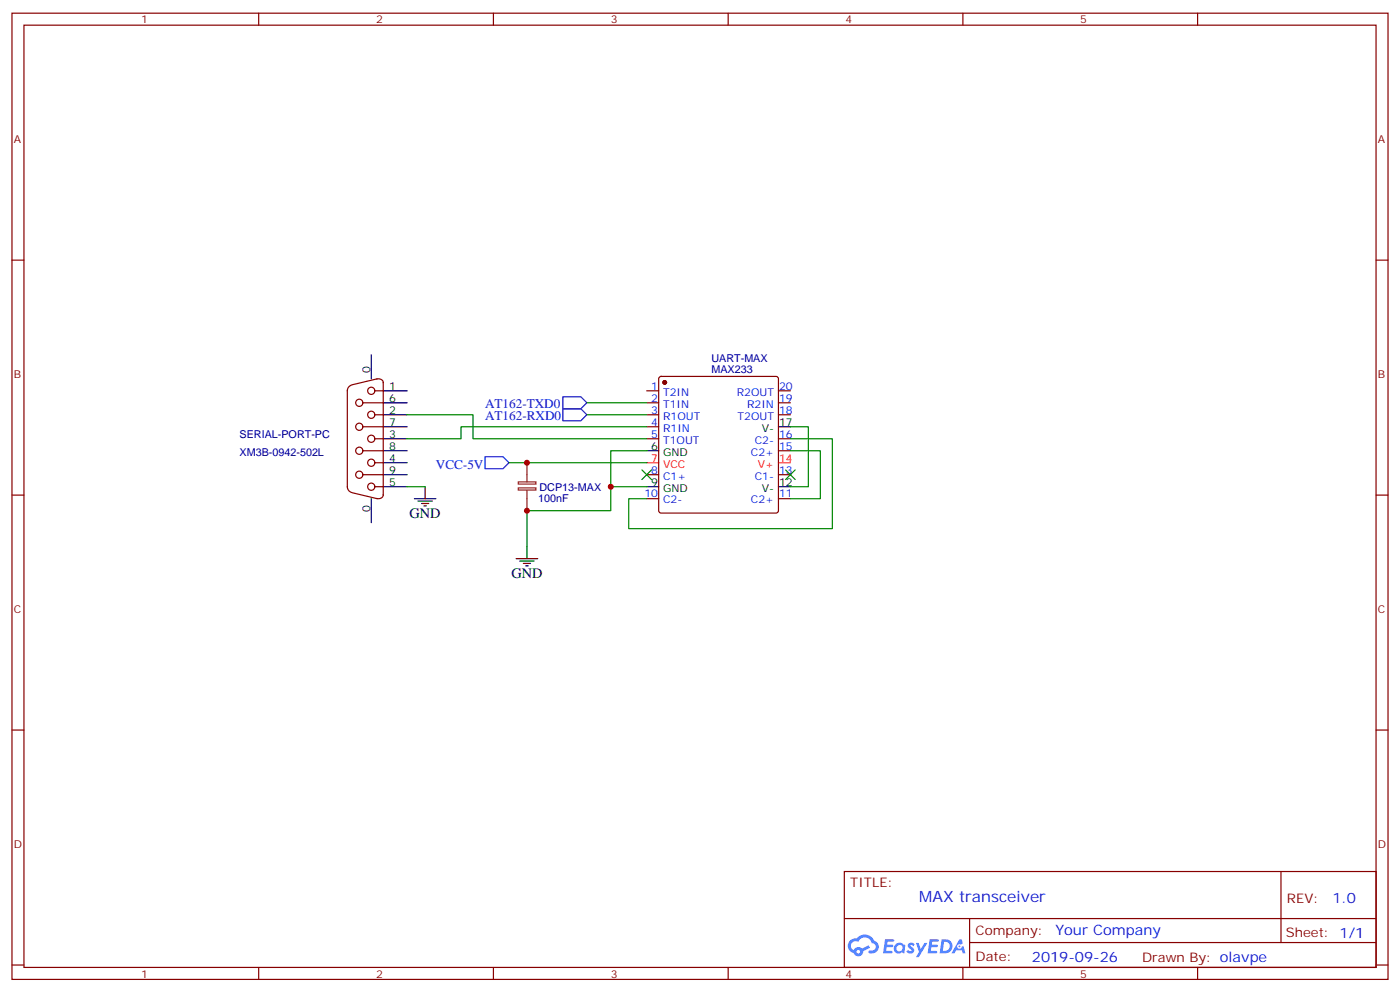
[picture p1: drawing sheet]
<svg xmlns="http://www.w3.org/2000/svg" width="412mm" height="292mm" viewBox="0 0 412 292" stroke-linecap="round" stroke-linejoin="round" font-family="sans-serif">
<g fill="none" stroke="#870000" stroke-width=".35">
<path d="M3.5 3.9h405.4v284.3h-405.4zM7.1 7.4h398.2v277.3h-398.2zM76.2 3.9v3.5M145.3 3.9v3.5M214.5 3.9v3.5M283.6 3.9v3.5M352.8 3.9v3.5M3.5 76.6h3.6M405.3 76.6h3.6M3.5 145.7h3.6M405.3 145.7h3.6M3.5 214.8h3.6"/>
<path d="M405.3 214.8h3.6M248.7 256.5h156.6v28.2h-156.6zM377.3 256.5v20.9M248.7 270.3h156.5M285.6 277.4h119.6M285.6 270.3v14.1M3.5 284h3.6M76.2 284.7v3.5M145.3 284.7v3.5M214.5 284.7v3.5M283.6 284.7v3.5M352.8 284.7v3.5"/>
<path d="M405.3 284h3.6"/>
</g>
<g fill="#5487ff">
<path d="M267.7 277.6a1.22 1.22 0 0 1 1.7 .3l-.4 .6a.47 .47 0 0 0-.3-.4 .47 .47 0 0 0-.5 .2l.1 .2a1.14 1.14 0 0 1 .8 1.8 1.14 1.14 0 0 1-1.9-.1l-.2-.1 .5-.6 .7 .4a.29 .29 0 0 0 .3-.2 .29 .29 0 0 0-.2-.3 1.04 1.04 0 0 1-.6-1.8z"/>
<path d="M260.7 276.4h2.4l.3 .2-.2 .5h-1.8l-.1 .9h1.5l.3 .4-.3 .3h-1.6l-.2 1.1 1.7 .1 .2 .3-.2 .3-2.6 .1z"/>
<path d="M273.8 276.4h2.4l.3 .2-.1 .5h-1.8l-.2 .9h1.6l.3 .4-.4 .3h-1.6l-.1 1.1 1.7 .1 .2 .3-.2 .3h-2.6z"/>
<path d="M282.6 276.4h.7l.3 1.3-.6 .3a.69 .69 0 0 0-1 .2 .69 .69 0 0 0 .4 1 .69 .69 0 0 0 .9-.6l.5-.3 .6 2.2h-.8l-.2-.8h-1.8l-.5 .8h-.8z"/>
<path d="M269.8 277.5h.8l.6 1.8 1.1-1.8h.9l-2.6 4.2h-.8l.9-1.6z"/>
<path d="M277.4 276.4l-.6 4.2h1.3a2.11 2.11 0 0 0 2.5-2.2 2.11 2.11 0 0 0-2.5-2zM278.1 277.1a1.39 1.39 0 0 1 1.7 1.5 1.39 1.39 0 0 1-1.8 1.2h-.3z"/>
<path d="M263.7 278a1.54 1.54 0 0 0-.1 2.2 1.54 1.54 0 0 0 2.2 .1l.6 .3 .3-2.3-.2-.3h-.4a1.49 1.49 0 0 0-2.4 0zM264 279a.94 .94 0 0 1 1.8 0 .94 .94 0 0 1-1.8 0z"/>
<path d="M250.4 276.8a2.18 2.18 0 0 0 1.1 3.7 1.44 1.44 0 0 0 1.6 .9 1.44 1.44 0 0 0 1.2-1.5l2-1-.5-.7-1.9 1a1.47 1.47 0 0 0-2.4 .4 1.39 1.39 0 0 1-.7-1.9 1.39 1.39 0 0 1 2-.5 2.12 2.12 0 0 1 2.2-1.3 2.12 2.12 0 0 1 1.9 1.7 1.14 1.14 0 0 1 1.1 1.4 1.14 1.14 0 0 1-1.7 .7 .43 .43 0 0 0-.5 .4 .43 .43 0 0 0 .4 .5 1.98 1.98 0 0 0 2.5-1.3 1.98 1.98 0 0 0-1.2-2.5 3.1 3.1 0 0 0-5.3-.7l-.9 .1zM252.3 280.1a.55 .55 0 0 1 1.1 0 .55 .55 0 0 1-1.1 0z"/>
<circle cx="282.6" cy="278.5" r=".26"/>
</g>
<g fill="none" stroke="#870000" stroke-width=".35">
<path d="M103.6 113.3a1.77 1.77 0 0 0-1.3 1.7v28.2a1.77 1.77 0 0 0 1.3 1.7M106.9 118.5h6M110.4 115h2.5M111 111.6a1.31 1.31 0 0 1 1.9 1.1M111.1 111.5l-7.4 1.7M112.9 112.5v33.2M190.5 115h3.5M190.5 118.5h3.5M194.3 111l.4-.2h33.9l.5 .2 .2 .5v38.8l-.2 .5-.5 .2h-33.9l-.5-.2-.2-.5v-38.8zM229.3 115h3.5M229.3 118.5h3.5M106.9 125.6h6"/>
<path d="M106.9 139.7h6M106.9 132.6h6M110.4 122.1h2.5M110.4 129.1h2.5M110.4 136.2h2.5M190.5 122.1h3.5M190.5 125.6h3.5M190.5 129.1h3.5M190.5 139.7h3.5M229.3 122.1h3.5M229.3 129.1h3.5M229.3 139.7h3.5"/>
<path d="M229.3 132.6h3.5M103.7 145l7.4 1.8M110.4 143.2h2.5M112.9 145.6a1.41 1.41 0 0 1-1.9 1.1M190.5 146.8h3.5M229.3 146.8h3.5"/>
<circle cx="105.8" cy="118.5" r="1.06"/>
<circle cx="109.4" cy="115" r="1.06"/>
<circle cx="105.8" cy="139.7" r="1.06"/>
<circle cx="105.8" cy="132.6" r="1.06"/>
<circle cx="105.8" cy="125.6" r="1.06"/>
<circle cx="109.4" cy="129.1" r="1.06"/>
<circle cx="109.4" cy="136.2" r="1.06"/>
<circle cx="109.4" cy="122.1" r="1.06"/>
<circle cx="109.4" cy="143.2" r="1.06"/>
</g>
<circle cx="195.8" cy="112.5" r=".53" fill="#870000" stroke="#870000" stroke-width=".35"/>
<g fill="none" stroke="#000" stroke-width=".35">
<path d="M109.4 104.4v7.1M112.9 115h7M112.9 118.5h7M112.9 132.6h7M112.9 125.6h7M112.9 122.1h7M112.9 129.1h7M112.9 136.2h7M112.9 139.7h7M190.5 132.6h3.5M229.3 125.6h3.5M109.4 146.8v7"/>
<path d="M112.9 143.2h7M122.1 146.8h6.3M123.1 147.5h4.3M124.2 148.2h2.1M124.9 148.9h.7M125.2 143.2v3.6M190.5 143.2h3.5M229.3 143.2h3.5M152 164.4h6.4M153.1 165.1h4.2M154.2 165.8h2.1M154.9 166.5h.7"/>
<path d="M155.2 160.9v3.5"/>
</g>
<path d="M190.5 136.2h3.5M229.3 136.2h3.5" fill="none" stroke="#f00" stroke-width=".35"/>
<path d="M155.2 136.2v5.6M152.7 143.6h5.2v.6h-5.2zM152.7 141.8h5.2v.7h-5.2zM155.2 144.3v6" fill="none" stroke="#8c2424" stroke-width=".35"/>
<path d="M165.8 116.8h5.3l1.8 1.7-1.8 1.8h-5.3zM142.9 134.4h5.3l1.7 1.8-1.7 1.7h-5.3zM165.8 120.3h5.3l1.8 1.8-1.8 1.7h-5.3z" fill="none" stroke="#00f" stroke-width=".35"/>
<path d="M172.9 118.5h17.6M119.9 122.1h19.4v7h51.2M149.9 136.2h40.6M172.9 122.1h17.6M190.5 132.6h-10.6v10.6M190.5 125.6h-54.7v3.5h-15.9M232.8 125.6h5.3v17.6h-5.3M232.8 132.6h8.9v14.2h-8.9M232.8 129.1h12.4v26.5h-60v-8.8h5.3M119.9 143.2h5.3M190.5 143.2h-10.6v7.1h-24.7v10.6" fill="none" stroke="#008700" stroke-width=".35"/>
<g fill="#c00">
<circle cx="179.9" cy="143.2" r=".88"/>
<circle cx="155.2" cy="136.2" r=".88"/>
<circle cx="155.2" cy="150.3" r=".88"/>
</g>
<g fill="#c00" stroke="#008700" stroke-width=".35">
<path d="M189.1 138.3l2.8 2.8zM189.1 141.1l2.8-2.8z"/>
<path d="M231.4 138.3l2.8 2.8zM234.2 138.3l-2.8 2.8z"/>
</g>
<text font-size="4.6" fill="#00f" x="270.8" y="265.5">MAX transceiver</text>
<g font-size="4.2">
<text x="120.6" y="152.4">GND</text>
<text x="150.6" y="170">GND</text>
</g>
<g font-size="4.2" fill="#00f">
<text x="392.5" y="265.7">1.0</text>
<text x="310.9" y="275.3">Your Company</text>
<text x="304" y="283.1">2019-09-26</text>
</g>
<g font-size="3.9" fill="#00f">
<text x="142.9" y="120.2">AT162-TXD0</text>
<text x="142.9" y="123.7">AT162-RXD0</text>
<text x="128.4" y="137.9">VCC-5V</text>
</g>
<g font-size="3.9" fill="#800">
<text x="250.5" y="261.1">TITLE:</text>
<text x="379.1" y="265.7">REV:</text>
<text x="287.4" y="275.3">Company:</text>
<text x="378.7" y="275.9">Sheet: 1/1</text>
<text x="287.4" y="282.9">Date:</text>
<text x="336.4" y="283">Drawn By: olavpe</text>
</g>
<g font-size="3.2" fill="#800">
<text x="41.6" y="6.9">1</text>
<text x="110.8" y="6.9">2</text>
<text x="179.9" y="6.9">3</text>
<text x="249.1" y="6.9">4</text>
<text x="318.2" y="6.9">5</text>
<text x="4.1" y="42">A</text>
<text x="405.9" y="42">A</text>
<text x="4.1" y="111.1">B</text>
<text x="405.9" y="111.1">B</text>
<text x="4.1" y="180.3">C</text>
<text x="405.9" y="180.3">C</text>
<text x="4.1" y="249.4">D</text>
<text x="405.9" y="249.4">D</text>
<text x="41.6" y="287.7">1</text>
<text x="110.8" y="287.7">2</text>
<text x="179.9" y="287.7">3</text>
<text x="249.1" y="287.7">4</text>
<text x="318.2" y="287.7">5</text>
</g>
<g font-size="3.2" fill="#000080">
<text x="209.6" y="106.5">UART-MAX</text>
<text x="209.6" y="109.7">MAX233</text>
<text x="70.6" y="128.8">SERIAL-PORT-PC</text>
<text x="70.6" y="134.1">XM3B-0942-502L</text>
<text x="158.6" y="147.6">100nF</text>
<text x="158.9" y="144.5">DCP13-MAX</text>
</g>
<g font-size="3.2">
<text x="109" y="109.7" transform="rotate(-90 109 109.7)">0</text>
<text x="114.7" y="114.7">1</text>
<text x="114.7" y="118.2">6</text>
<text x="114.7" y="121.7">2</text>
<text x="114.7" y="125.2">7</text>
<text x="229.5" y="125.2">17</text>
<text x="114.7" y="128.8">3</text>
<text x="224.4" y="127">V-</text>
<text x="114.7" y="135.8">4</text>
<text x="114.7" y="132.3">8</text>
<text x="191.8" y="132.3">6</text>
<text x="195.3" y="134.1">GND</text>
<text x="114.7" y="142.9">5</text>
<text x="114.7" y="139.3">9</text>
<text x="191.8" y="142.9">9</text>
<text x="229.5" y="142.9">12</text>
<text x="195.3" y="144.6">GND</text>
<text x="224.4" y="144.6">V-</text>
<text x="109" y="150.5" transform="rotate(-90 109 150.5)">0</text>
</g>
<g font-size="3.2" fill="#00f">
<text x="191.8" y="114.7">1</text>
<text x="191.8" y="118.2">2</text>
<text x="195.3" y="116.4">T2IN</text>
<text x="195.3" y="119.9">T1IN</text>
<text x="217" y="116.4">R2OUT</text>
<text x="220.1" y="119.9">R2IN</text>
<text x="229.5" y="118.2">19</text>
<text x="229.5" y="114.7">20</text>
<text x="191.8" y="121.7">3</text>
<text x="191.8" y="125.2">4</text>
<text x="195.3" y="123.5">R1OUT</text>
<text x="217.3" y="123.5">T2OUT</text>
<text x="229.5" y="121.7">18</text>
<text x="191.8" y="128.8">5</text>
<text x="195.3" y="127">R1IN</text>
<text x="195.3" y="130.5">T1OUT</text>
<text x="222.3" y="130.5">C2-</text>
<text x="229.5" y="128.8">16</text>
<text x="221.2" y="134.1">C2+</text>
<text x="229.5" y="132.3">15</text>
<text x="191.8" y="139.3">8</text>
<text x="195.3" y="141.1">C1+</text>
<text x="222.3" y="141.1">C1-</text>
<text x="229.5" y="139.3">13</text>
<text x="189.8" y="146.4">10</text>
<text x="195.3" y="148.2">C2-</text>
<text x="221.2" y="148.2">C2+</text>
<text x="229.5" y="146.4">11</text>
</g>
<g font-size="3.2" fill="#f00">
<text x="191.8" y="135.8">7</text>
<text x="195.3" y="137.6">VCC</text>
<text x="223.2" y="137.6">V+</text>
<text x="229.5" y="135.8">14</text>
</g>
</svg>
